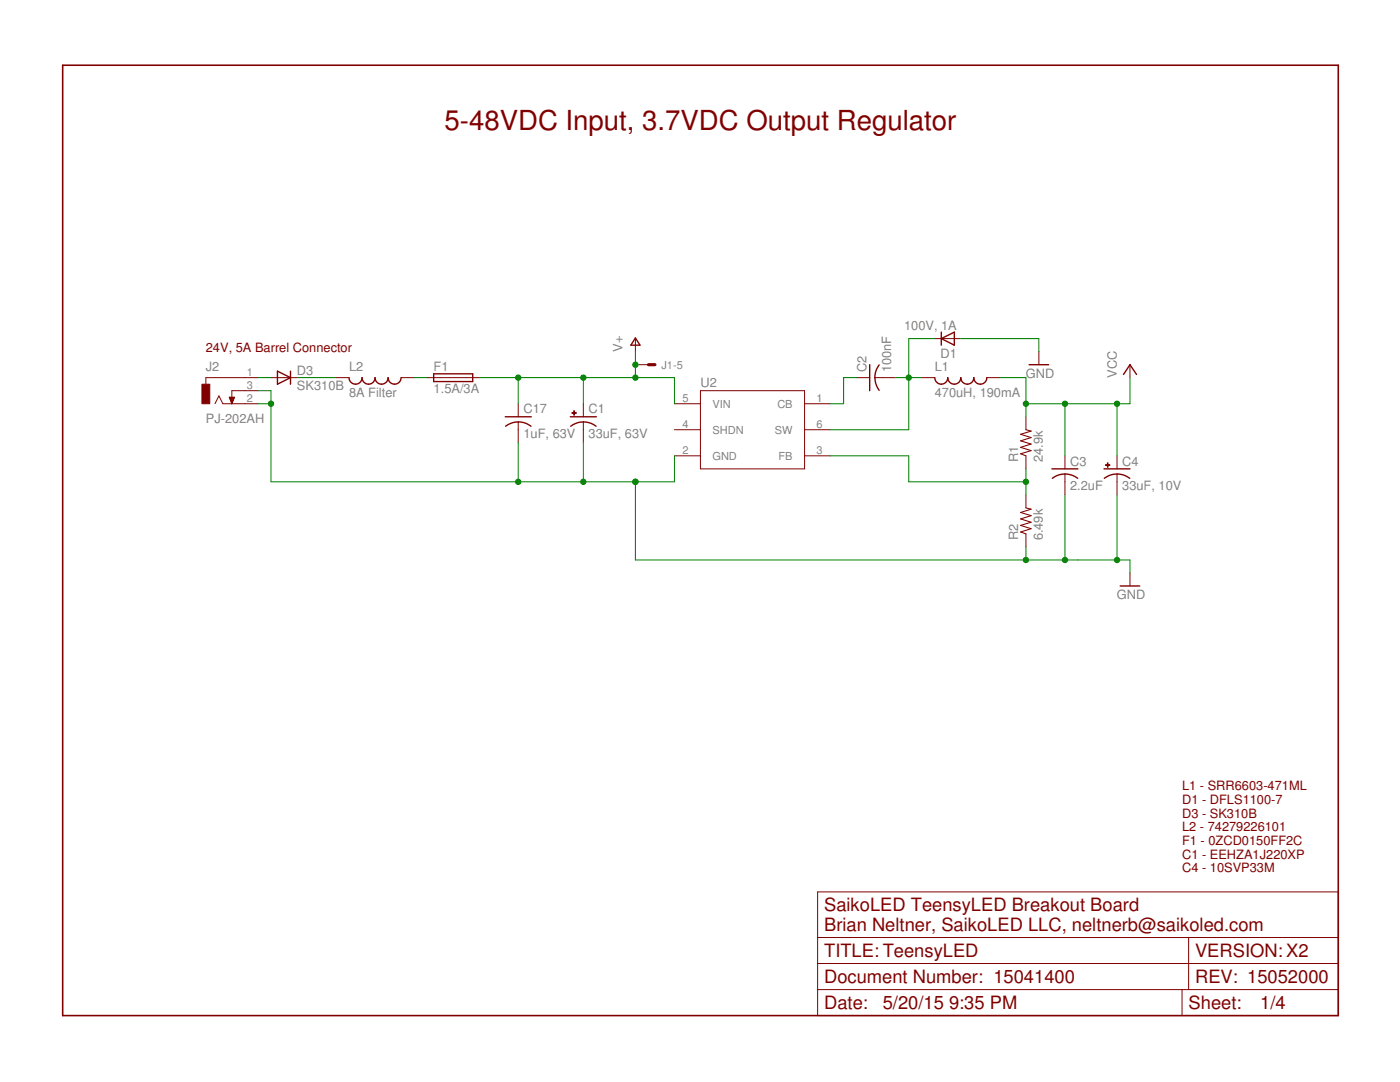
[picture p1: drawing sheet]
<svg xmlns="http://www.w3.org/2000/svg" width="279mm" height="216mm" viewBox="0 0 279 216" stroke-linecap="round" stroke-linejoin="round" font-family="sans-serif">
<g fill="none" stroke="#800000" stroke-width=".28">
<path d="M55.4 74.1l2.6 1.3-2.6 1.3zM58 74.1v2.6M69.7 75.4a1.3 1.3 0 0 0 1.3 1.3 1.3 1.3 0 0 0 1.3-1.3 1.29 1.29 0 0 0 1.3 1.3 1.29 1.29 0 0 0 1.2-1.3 1.3 1.3 0 0 0 1.3 1.3 1.3 1.3 0 0 0 1.3-1.3 1.3 1.3 0 0 0 1.4 1.3 1.3 1.3 0 0 0 1.3-1.3M86.6 74.6h7.7v1.5h-7.7zM126.8 67.4l.9 1.5h-1.8zM173.6 72.8v5.2M174.6 75.4l.2 1 .7 1.5M175.5 72.8l-.6 1-.3 1.6M186.6 75.4a1.29 1.29 0 0 0 1.3 1.3 1.29 1.29 0 0 0 1.2-1.3 1.3 1.3 0 0 0 1.3 1.3 1.3 1.3 0 0 0 1.3-1.3 1.3 1.3 0 0 0 1.4 1.3 1.3 1.3 0 0 0 1.3-1.3 1.29 1.29 0 0 0 1.2 1.3 1.29 1.29 0 0 0 1.3-1.3M187.9 67.6l2.6-1.3v2.6zM187.9 66.3v2.6M205.4 72.8h3.9"/>
<path d="M224.2 74.7l1.3-1.9 1.3 1.9M100.8 83.2h5.2M103.4 84.2l1.6 .3 1 .5M103.4 84.2l-1 .1-1.5 .7M113.8 83.2h5.2M116.4 84.2h.6a3.9 3.9 0 0 1 2 .8M116.4 84.2a3.9 3.9 0 0 0-2.5 .8M209.9 93.6h5.2M210 95.4a4.1 4.1 0 0 1 5.1 0M220.3 93.6h5.2M220.4 95.4a4.2 4.2 0 0 1 5.1 0M223.6 116.9h3.9"/>
</g>
<g fill="none" stroke="#800000" stroke-width=".2">
<path d="M45.8 79.3h1l-.5 1.3zM45.8 79.4h.9M45.9 79.5h.8M45.9 79.7h.7M46 79.8h.6M46 79.9h.5M51.5 75.4h-10.4v1.3M51.5 78h-5.2v2.6M54.1 75.4h5.2M67.1 75.4h2.6M80.1 75.4h2.6M85.2 75.4h10.4"/>
<path d="M126.8 67.6v2.6M126.8 72.8h2.6M139.8 78h20.8v15.6h-20.8zM171 75.4h2.6M174.6 75.4h4.2M184 75.4h2.6M186.6 67.6h5.1M196.9 75.4h2.6M207.3 70.2v2.6M225.5 72.8v2.6M42.9 80.6l.8-1.6 .8 1.6h7M46.1 80h.4"/>
<path d="M46.1 80.2h.3M46.2 80.3h.2M46.2 80.4h.1M46.3 80.5h.1M103.4 80.6v2.6M103.4 84.2v4.1M116.4 80.6v2.6M116.4 84.2v4.1M134.6 80.6h5.2M134.6 91h5.2M134.6 85.7h5.2M160.6 80.6h5.2"/>
<path d="M160.6 91h5.2M160.6 85.7h5.2M204.7 83.2v2.5M204.7 91v2.6M204.7 98.7v2.6M212.5 91v2.6M212.5 94.6v4.1M222.9 91v2.6M222.9 94.6v4.1M204.7 106.5v2.6M225.5 114.3v2.6M163.2 178h103.9v24.6h-103.9z"/>
<path d="M163.2 192.3h103.9M163.2 197.5h103.9M163.2 187.1h103.9M235.9 197.5v5.1M237.2 187.1v10.4"/>
</g>
<path d="M204.7 85.7l1.1 .3-2.1 .7 2.1 .6-2.1 .7 2.1 .6-2.1 .7 2.1 .6-2.1 .7 1 .4M204.7 101.3l1.1 .3-2.1 .7 2.1 .6-2.1 .6 2.1 .7-2.1 .6 2.1 .7-2.1 .7 1 .3" fill="none" stroke="#800000" stroke-width=".21"/>
<path d="M129.4 72.8h1.3" fill="none" stroke="#800000" stroke-width=".63"/>
<g fill="#800000" stroke="#800000" stroke-width=".2">
<path d="M40.3 76.7h1.6v3.9h-1.6z"/>
<path d="M114.1 82.3h.9v.2h-.9z"/>
<path d="M114.5 82h.1v.8h-.1z"/>
<path d="M220.6 92.7h.9v.2h-.9z"/>
<path d="M221 92.4h.1v.8h-.1z"/>
</g>
<path d="M12.5 13h254.6v189.6h-254.6z" fill="none" stroke="#800000" stroke-width=".32"/>
<g fill="none" stroke="#008000" stroke-width=".2">
<path d="M51.5 78h2.6v18.1h80.5v-5.1M51.5 75.4h2.6M59.3 75.4h7.8M82.7 75.4h2.5M95.6 75.4h39v5.2M103.4 75.4v5.2M116.4 75.4v5.2M126.8 70.2v5.2M171 75.4h-2.6v5.2h-2.6M178.8 75.4h5.2M186.6 67.6h-5.2v18.1h-15.6M191.7 67.6h15.6v2.6"/>
<path d="M199.5 75.4h5.2v7.8M225.5 75.4v5.2h-20.8M51.5 80.6h2.6M103.4 88.3v7.8M116.4 88.3v7.8M126.8 96.1v15.6h98.7v2.6M165.8 91h15.6v5.1h23.3M204.7 93.6v5.1M212.5 80.6v10.4M212.5 98.7v13M222.9 80.6v10.4M222.9 98.7v13"/>
<path d="M204.7 109.1v2.6"/>
</g>
<g fill="#008000" stroke="#008000" stroke-width=".2">
<circle cx="212.5" cy="111.7" r=".53"/>
<circle cx="126.8" cy="96.1" r=".53"/>
<circle cx="54.1" cy="80.6" r=".53"/>
<circle cx="204.7" cy="111.7" r=".53"/>
<circle cx="116.4" cy="96.1" r=".53"/>
<circle cx="222.9" cy="111.7" r=".53"/>
<circle cx="103.4" cy="96.1" r=".53"/>
<circle cx="204.7" cy="80.6" r=".53"/>
<circle cx="212.5" cy="80.6" r=".53"/>
<circle cx="222.9" cy="80.6" r=".53"/>
<circle cx="126.8" cy="75.4" r=".53"/>
<circle cx="126.8" cy="72.8" r=".53"/>
<circle cx="116.4" cy="75.4" r=".53"/>
<circle cx="103.4" cy="75.4" r=".53"/>
<circle cx="204.7" cy="96.1" r=".53"/>
<circle cx="181.4" cy="75.4" r=".53"/>
</g>
<text font-size="5.5" fill="#800000" x="88.7" y="26">5-48VDC Input, 3.7VDC Output Regulator</text>
<g font-size="3.7" fill="#800000">
<text x="164.5" y="181.9">SaikoLED TeensyLED Breakout Board</text>
<text x="164.5" y="185.8">Brian Neltner, SaikoLED LLC, neltnerb@saikoled.com</text>
<text x="164.5" y="191">TITLE: TeensyLED</text>
<text x="238.5" y="191">VERSION: X2</text>
<text x="164.5" y="196.2">Document Number: 15041400</text>
<text x="238.5" y="196.2">REV: 15052000</text>
<text x="164.5" y="201.4">Date:</text>
<text x="176.2" y="201.4">5/20/15</text>
<text x="189.4" y="201.4">9:35 PM</text>
<text x="237.2" y="201.4">Sheet:</text>
<text x="251.5" y="201.4">1/4</text>
</g>
<g font-size="2.6" fill="#808080">
<text x="180.4" y="65.9">100V, 1A</text>
<text x="124.2" y="70.2" transform="rotate(-90 124.2 70.2)">V+</text>
<text x="187.7" y="71.3">D1</text>
<text x="41.1" y="74.1">J2</text>
<text x="59.3" y="77.7">SK310B</text>
<text x="59.3" y="74.9">D3</text>
<text x="69.7" y="74.1">L2</text>
<text x="86.5" y="73.9">F1</text>
<text x="139.8" y="77.2">U2</text>
<text x="172.9" y="74.3" transform="rotate(-90 172.9 74.3)">C2</text>
<text x="177.9" y="74.3" transform="rotate(-90 177.9 74.3)">100nF</text>
<text x="186.6" y="74.1">L1</text>
<text x="204.7" y="75.4">GND</text>
<text x="222.9" y="75.4" transform="rotate(-90 222.9 75.4)">VCC</text>
<text x="69.7" y="79.3">8A Filter</text>
<text x="86.5" y="78.4">1.5A/3A</text>
<text x="104.5" y="82.5">C17</text>
<text x="117.5" y="82.5">C1</text>
<text x="186.6" y="79.3">470uH, 190mA</text>
<text x="41.1" y="84.5">PJ-202AH</text>
<text x="104.5" y="87.4">1uF, 63V</text>
<text x="117.5" y="87.4">33uF, 63V</text>
<text x="203.2" y="92.2" transform="rotate(-90 203.2 92.2)">R1</text>
<text x="208.1" y="92.2" transform="rotate(-90 208.1 92.2)">24.9k</text>
<text x="213.6" y="92.9">C3</text>
<text x="224" y="92.9">C4</text>
<text x="213.6" y="97.8">2.2uF</text>
<text x="224" y="97.8">33uF, 10V</text>
<text x="203.2" y="107.8" transform="rotate(-90 203.2 107.8)">R2</text>
<text x="208.1" y="107.8" transform="rotate(-90 208.1 107.8)">6.49k</text>
<text x="222.9" y="119.5">GND</text>
</g>
<g font-size="2.6" fill="#800000">
<text x="41.1" y="70.2">24V, 5A Barrel Connector</text>
<text x="235.9" y="157.7">L1 - SRR6603-471ML</text>
<text x="235.9" y="160.4">D1 - DFLS1100-7</text>
<text x="235.9" y="163.2">D3 - SK310B</text>
<text x="235.9" y="165.9">L2 - 74279226101</text>
<text x="235.9" y="168.6">F1 - 0ZCD0150FF2C</text>
<text x="235.9" y="171.3">C1 - EEHZA1J220XP</text>
<text x="235.9" y="174.1">C4 - 10SVP33M</text>
</g>
<g font-size="2.2" fill="#808080">
<text x="49.2" y="75">1</text>
<text x="49.2" y="77.6">3</text>
<text x="132" y="73.5">J1-5</text>
<text x="49.2" y="80.2">2</text>
<text x="136.2" y="80.2">5</text>
<text x="142.2" y="81.3">VIN</text>
<text x="155.1" y="81.3">CB</text>
<text x="163" y="80.2">1</text>
<text x="136.2" y="85.4">4</text>
<text x="142.2" y="86.5">SHDN</text>
<text x="154.6" y="86.5">SW</text>
<text x="163" y="85.4">6</text>
<text x="136.2" y="90.6">2</text>
<text x="142.2" y="91.7">GND</text>
<text x="155.4" y="91.7">FB</text>
<text x="163" y="90.6">3</text>
</g>
</svg>
